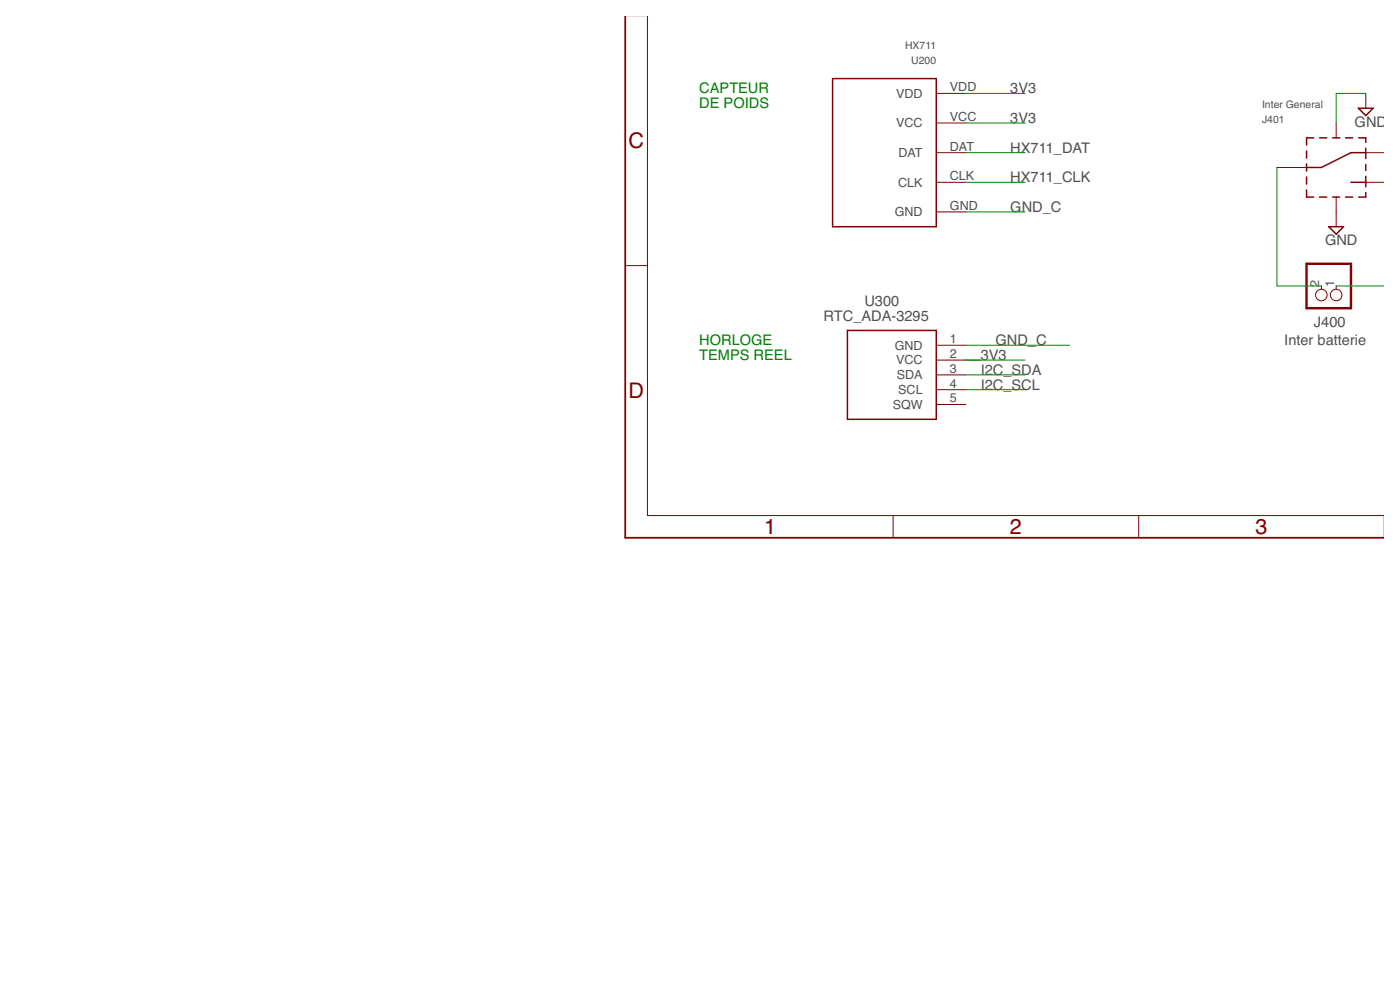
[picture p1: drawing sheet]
<svg xmlns="http://www.w3.org/2000/svg" width="420mm" height="297mm" viewBox="0 0 420 297" stroke-linecap="round" stroke-linejoin="round" font-family="sans-serif">
<g fill="none" stroke="#800000" stroke-width=".44">
<path d="M249.9 23.6h31.1v44.4h-31.1zM407.7 32.5h4.4l-2.2 2.2zM392.1 45.3v2.1M392.1 49.2v2.1M392.1 53.1v2.1M392.1 57v2.1h2.2M394.3 41.4h-2.2v2.1M396 59.1h2.2M396 41.4h2.2M399.9 59.1h2.2M399.9 41.4h2.2M403.8 59.1h2.2"/>
<path d="M403.8 41.4h2.2M405.4 54.7h4.5M407.7 41.4h2.2v1.3M409.9 45.8h-4.5l-8.8 4.4h-4.5M409.9 57.8v1.3h-2.2M409.9 44.4v3.2M409.9 49.4v1.7M409.9 52.9v3.1M398.8 68h4.4l-2.2 2.3zM254.3 99.1h26.7v26.7h-26.7z"/>
</g>
<g fill="none" stroke="#800000" stroke-width=".3">
<path d="M194.3 4.8v149.9h221M281 28h8.9M281 36.9h8.9M401 36.9v4.5M409.9 28v4.5M281 45.8h8.9M281 54.7h8.9M383.2 50.2h8.9M401 59.1v8.9M409.9 45.8h5.4M409.9 54.7h5.4M187.6 79.7h6.7"/>
<path d="M281 63.6h8.9M396.6 85.8v1M401 85.8v1M281 103.6h8.9M281 108h8.9M281 112.5h8.9M281 116.9h8.9M281 121.4h8.9M268 154.7v6.7M341.7 154.7v6.7"/>
<circle cx="396.6" cy="88.5" r="1.74"/>
<circle cx="401" cy="88.5" r="1.74"/>
</g>
<path d="M392.1 79.1h13.3v13.4h-13.3z" fill="none" stroke="#800000" stroke-width=".72"/>
<path d="M187.6 4.8v156.6h227.7" fill="none" stroke="#800000" stroke-width=".53"/>
<path d="M289.9 28h17.8M289.9 36.9h17.8M409.9 28h-8.9v8.9M289.9 45.8h17.8M289.9 54.7h17.8M383.2 50.2v35.6h13.4M289.9 63.6h17.8M401 85.8h14.3M289.9 112.5h17.8M289.9 116.9h17.8M289.9 108h17.8M289.9 103.6h31.1" fill="none" stroke="#008000" stroke-width=".3"/>
<g font-size="6.5" fill="#800000">
<text x="188.7" y="44.5">C</text>
<text x="188.7" y="119.5">D</text>
<text x="229.4" y="160.3">1</text>
<text x="303.1" y="160.3">2</text>
<text x="376.8" y="160.3">3</text>
</g>
<g font-size="4.4" fill="#008000">
<text x="209.9" y="27.8">CAPTEUR</text>
<text x="209.9" y="32.5">DE POIDS</text>
<text x="209.9" y="103.4">HORLOGE</text>
<text x="209.9" y="108">TEMPS REEL</text>
</g>
<g font-size="4.4" fill="#505050">
<text x="303.2" y="28">3V3</text>
<text x="303.2" y="36.9">3V3</text>
<text x="406.6" y="38">GND</text>
<text x="303.2" y="45.8">HX711_DAT</text>
<text x="303.2" y="54.7">HX711_CLK</text>
<text x="303.2" y="63.6">GND_C</text>
<text x="397.7" y="73.6">GND</text>
<text x="259.4" y="91.8">U300</text>
<text x="247.2" y="96.2">RTC_ADA-3295</text>
<text x="394.3" y="98">J400</text>
<text x="298.8" y="103.6">GND_C</text>
<text x="385.4" y="103.6">Inter batterie</text>
<text x="294.3" y="112.5">I2C_SDA</text>
<text x="294.3" y="108">3V3</text>
<text x="294.3" y="116.9">I2C_SCL</text>
</g>
<g font-size="3.8" fill="#505050">
<text x="268.9" y="29.4">VDD</text>
<text x="285.1" y="27.4">VDD</text>
<text x="268.9" y="38.3">VCC</text>
<text x="285.1" y="36.3">VCC</text>
<text x="269.6" y="47.1">DAT</text>
<text x="285.1" y="45.2">DAT</text>
<text x="269.6" y="56">CLK</text>
<text x="285.1" y="54.1">CLK</text>
<text x="268.5" y="64.9">GND</text>
<text x="285.1" y="63">GND</text>
<text x="395.9" y="86.2" transform="rotate(-90 395.9 86.2)">2</text>
<text x="400.4" y="86.2" transform="rotate(-90 400.4 86.2)">1</text>
<text x="268.5" y="104.9">GND</text>
<text x="285.1" y="103">1</text>
<text x="285.1" y="107.4">2</text>
<text x="268.9" y="109.4">VCC</text>
<text x="269.2" y="113.8">SDA</text>
<text x="285.1" y="111.9">3</text>
<text x="269.6" y="118.3">SCL</text>
<text x="285.1" y="116.3">4</text>
<text x="267.9" y="122.7">SQW</text>
<text x="285.1" y="120.7">5</text>
</g>
<g font-size="3.1" fill="#505050">
<text x="271.6" y="14.7">HX711</text>
<text x="273.5" y="19.1">U200</text>
<text x="378.8" y="32.5">Inter General</text>
<text x="378.8" y="36.9">J401</text>
</g>
</svg>
